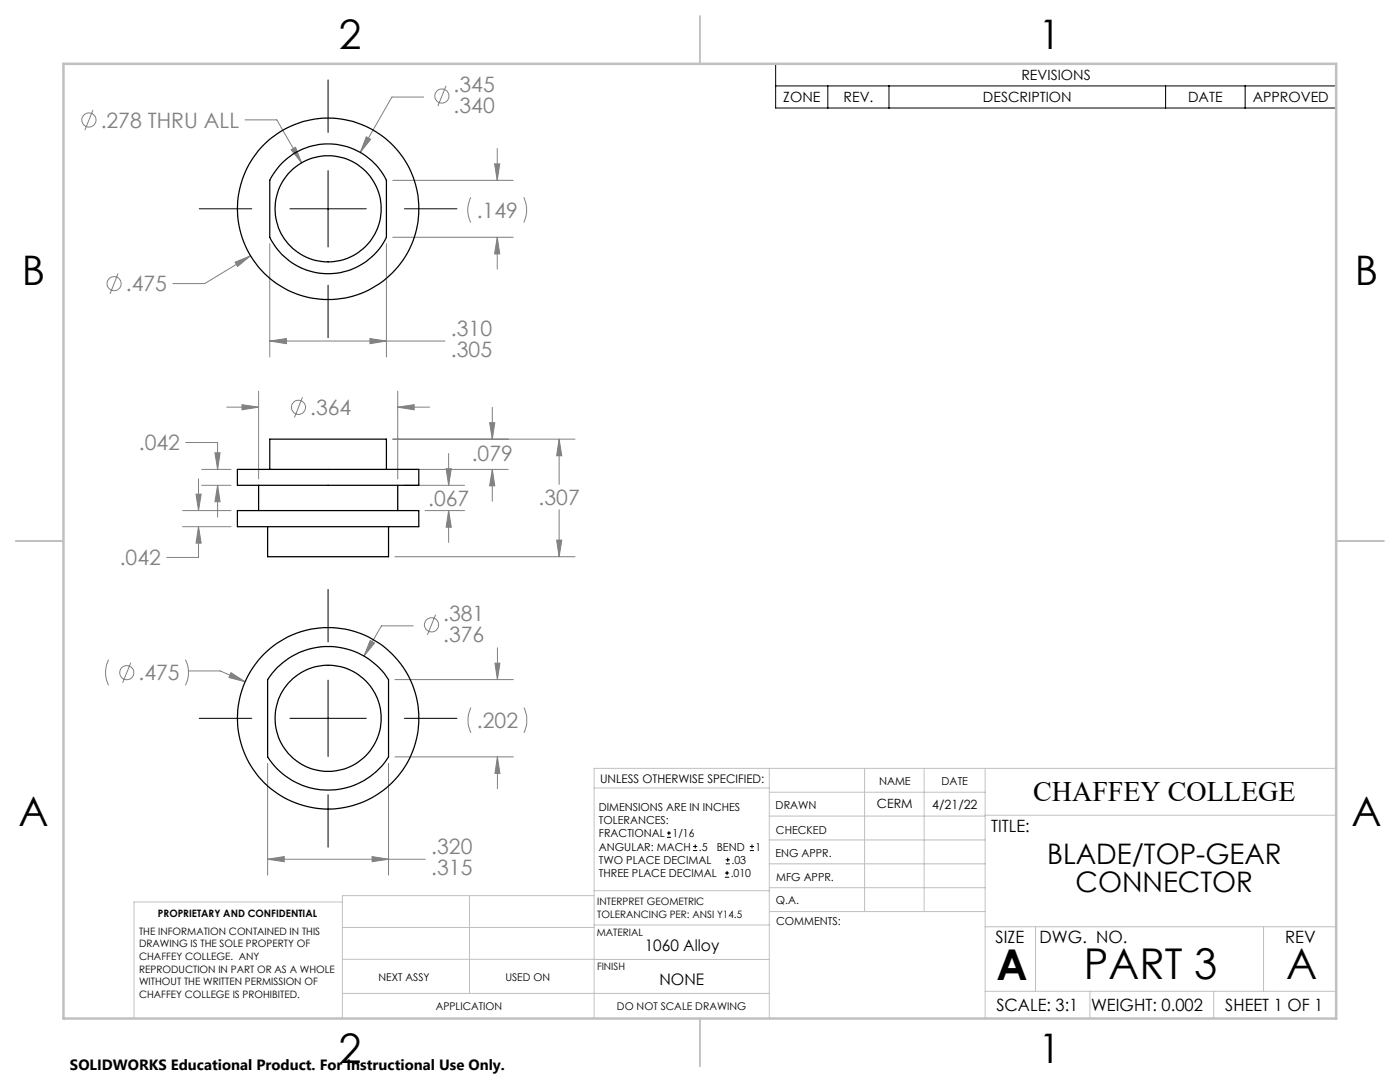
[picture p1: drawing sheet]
<svg xmlns="http://www.w3.org/2000/svg" width="279mm" height="216mm" viewBox="0 0 279 216" stroke-linecap="round" stroke-linejoin="round" font-family="sans-serif">
<g fill="none" stroke="#808080" stroke-width=".2">
<path d="M84.6 19.4h-6.4l-6.3 11M89 17.1l-1.6 4.1M18.6 21.9l-1.7 4.1M48.9 23.9h6.3l5 8.6M58.1 29.9l.9-.5 1.2 3.1zM73.1 27.3l.9 .5-2.1 2.6zM78.4 36h24M93.9 39.4a5.6 5.6 0 0 0 0 5M98.7 32.7h1l-.5 3.3zM99.2 29.6v6.4M104.5 39.4a5.9 5.9 0 0 1 0 5M23.6 54.6l-1.6 4"/>
<path d="M46.9 52.3l3.1-1.3-2.6 2.2zM50 51l-9.1 5.6h-6.4M53.8 48.6v22.6M77.1 48.6v22.6M78.4 47.3h24M99.2 47.3v6.4M99.2 47.3l.5 3.4h-1zM51.6 78.1v17.5M53.8 68.1l3.3-.5v1zM53.8 68.1h35M60.4 79.3l-1.6 4M73.8 67.6l3.3 .5-3.3 .5z"/>
<path d="M79.4 78.1v17.5M37.1 88.3h6.3v5.4M39.1 98.6h1l-.5 3.3zM39.6 95.5v6.4M40.3 93.7h5.8M40.3 96.8h5.8M42.9 90.3h1l-.5 3.4zM43.4 96.8v6.4M43.4 96.8l.5 3.3h-1zM45.3 81.2h6.3M48.3 80.8l3.3 .4-3.3 .6zM78.4 87.6h36.4"/>
<path d="M78.4 93.7h23M79.4 81.2h6.3M79.4 81.2l3.3-.4v1zM80.6 96.8h12.1M89 93.5h1.1l-.6 3.3zM89.5 90.5v6.3M97.7 84.3h1l-.5 3.3zM98.2 81.3v6.3M98.2 93.7v6.3M98.2 93.7l.5 3.2h-1zM111.6 87.6v9.1M111.6 87.6l.5 3.3h-1z"/>
<path d="M36.4 101.9h9.7M36.4 105.1h9.7M39.6 105.1v6.1h-6.3M39.6 105.1l.5 3.3h-1zM78.8 111.1h36M84.8 101.9h7.9M89.5 101.9v6.3M89.5 101.9l.6 3.3h-1.1zM111.1 107.8h1l-.5 3.3zM111.6 101.7v9.4M21.7 131.6a5.7 5.7 0 0 0 0 5.1M26.1 132.2l-1.6 4"/>
<path d="M37 131.6a5.7 5.7 0 0 1 0 5.1M37.6 133.9h6.4l4.9 2.1M46.1 134.2l2.8 1.8-3.2-.8zM73.9 127.8l.9 .5-2.2 2.6zM78.8 135.6h23.6M82.5 124.9h-6.4l-3.5 6M86.9 122.7l-1.6 4M98.8 132.3h1l-.5 3.3zM99.3 129.3v6.3M53.4 152.3v22.3M77.5 152.3v22.3M78.8 151h23.6"/>
<path d="M94 141.2a5.9 5.9 0 0 0 0 5M99.3 151v6.4M99.3 151l.5 3.3h-1zM104.6 141.2a5.9 5.9 0 0 1 0 5M53.4 171.4h31.5M53.4 171.4l3.3-.5v1zM74.3 170.9l3.2 .5-3.2 .5z"/>
<circle cx="88.2" cy="19.2" r="1.41"/>
<circle cx="17.7" cy="24" r="1.42"/>
<circle cx="22.8" cy="56.6" r="1.41"/>
<circle cx="59.6" cy="81.3" r="1.42"/>
<circle cx="25.3" cy="134.2" r="1.41"/>
<circle cx="86.1" cy="124.7" r="1.41"/>
</g>
<g fill="none" stroke="#000" stroke-width=".2">
<path d="M65.5 15.9v10.5M154.8 12.7h111.9v8.9h-111.9zM154.8 17.1h111.9M165.2 17.1v4.5M177.4 17.1v4.5M232.6 17.1v4.5M248.5 17.1v4.5M65.5 34v15.3M39.8 41.7h10.4M57.9 41.7h15.2M65.5 56.9v10.5M80.7 41.7h10.5"/>
<path d="M65.5 117.6v10.5M65.5 135.7v15.3M39.8 143.3h10.4M57.9 143.3h15.2M65.5 158.6v10.5M80.7 143.3h10.5M133.1 167.1h.8M133.1 166.2h.8M133.5 165.8v.9M138.3 169.7h.8M138.3 168.9h.8M138.7 168.5v.8"/>
<path d="M144.7 175h.8M144.7 174.2h.8M144.8 172.4h.9M144.8 171.6h.9M145.1 173.8v.8M145.2 171.1v.9M149.6 169.7h.9M149.6 168.9h.9M150.1 168.5v.8"/>
</g>
<g fill="none" stroke="#c0c0c0" stroke-width=".2">
<path d="M118.6 157.2h34.9M153.5 153.3v49.9M153.5 158.1h43.1M172.5 153.3v28.6M184.4 153.3v28.6M196.6 153.3v49.9M266.7 153.3h-148.1v49.9M68.3 180h-41.6v23.2M93.7 178.7v19.5M118.6 178.7h-50.3v24.5M118.6 177.7h35M153.5 167.6h43.1"/>
<path d="M153.5 162.8h43.1M153.5 172.4h43.1M153.5 177.1h43.1M196.6 162.7h70.1M68.3 198.2h85.2M68.3 191.4l85.2 .1M68.3 185.1h50.3M118.6 184.6h35M153.6 181.9h43M196.6 197.8h70.1M196.6 184.9h70.1M206.7 184.9v12.9"/>
<path d="M217.5 197.8v5.4M242.2 197.8v5.4M252.2 184.9v12.9"/>
</g>
<path d="M139.7 3.2v9.5M3.1 107.9h9.6M266.7 107.9h9.5M139.7 203.2v9.6" fill="none" stroke="#c0c0c0" stroke-width=".25"/>
<path d="M12.7 12.7h254v190.5h-254z" fill="none" stroke="#c0c0c0" stroke-width=".5"/>
<path d="M97.7 84.3h1l-.5 3.3zM98.2 93.7l.5 3.2h-1zM89.5 101.9l.6 3.3h-1.1zM89 93.5h1.1l-.6 3.3zM39.1 98.6h1l-.5 3.3zM39.6 105.1l.5 3.3h-1zM42.9 90.3h1l-.5 3.4zM43.4 96.8l.5 3.3h-1zM48.3 80.8l3.3 .4-3.3 .6zM79.4 81.2l3.3-.4v1zM111.6 87.6l.5 3.3h-1zM111.1 107.8h1l-.5 3.3zM46.9 52.3l.5 .9 2.6-2.2zM73.1 27.3l-1.2 3.1 2.1-2.6zM73.8 67.6l3.3 .5-3.3 .5zM53.8 68.1l3.3-.5v1zM58.1 29.9l2.1 2.6-1.2-3.1zM99.2 47.3l.5 3.4h-1zM98.7 32.7h1l-.5 3.3zM73.9 127.8l-1.3 3.1 2.2-2.6zM74.3 170.9l3.2 .5-3.2 .5zM53.4 171.4l3.3-.5v1zM99.3 151l.5 3.3h-1zM98.8 132.3h1l-.5 3.3zM46.1 134.2l-.4 1 3.2 .8z" fill="#808080"/>
<g fill="none" stroke="#000" stroke-width=".25">
<path d="M56.3 32.6a12.9 12.9 0 0 1 20.8 3.4v11.3a13 13 0 0 1-11.6 7.3 13 13 0 0 1-11.7-7.3v-11.3l1.1-1.8zM47.4 93.7h36.2v3.1h-36.2zM51.6 96.8v5.1M53.8 93.7v-6.1h23.3v6.1M79.4 96.8v5.1M47.4 101.9h36.2v3.2h-36.2zM53.4 105.1v6h24.1v-6M55.3 133.2a14.3 14.3 0 0 1 22.2 2.4v15.4a14.3 14.3 0 0 1-24.1 0v-15.4z"/>
<circle cx="65.5" cy="41.7" r="10.6"/>
<circle cx="65.5" cy="41.7" r="18.1"/>
<circle cx="65.5" cy="143.3" r="10.6"/>
<circle cx="65.5" cy="143.3" r="18.1"/>
</g>
<g font-size="8.5">
<text x="198.9" y="195.5">A</text>
<text x="216.3" y="195.4">PART 3</text>
<text x="256.7" y="195.4">A</text>
</g>
<g font-size="8.1">
<text x="67.6" y="9.7">2</text>
<text x="207.3" y="9.7">1</text>
<text x="4.4" y="57">B</text>
<text x="270.4" y="57">B</text>
<text x="3.7" y="164.9">A</text>
<text x="269.7" y="164.9">A</text>
<text x="67.6" y="212.2">2</text>
<text x="207.3" y="212.2">1</text>
</g>
<g font-size="5.6">
<text x="206.2" y="159.8">CHAFFEY COLLEGE</text>
<text x="209" y="172.3">BLADE/TOP-GEAR</text>
<text x="214.7" y="178">CONNECTOR</text>
</g>
<g font-size="4.2" fill="#808080">
<text x="90.5" y="18.4">.345</text>
<text x="90.5" y="22.5">.340</text>
<text x="20.1" y="25.5">.278 THRU ALL</text>
<text x="95.1" y="43.5">.149</text>
<text x="25.1" y="58.1">.475</text>
<text x="90" y="67.1">.310</text>
<text x="90" y="71.2">.305</text>
<text x="61.9" y="82.8">.364</text>
<text x="27.7" y="89.9">.042</text>
<text x="94.1" y="92">.079</text>
<text x="85.5" y="101">.067</text>
<text x="107.5" y="100.8">.307</text>
<text x="23.9" y="112.8">.042</text>
<text x="88.5" y="123.9">.381</text>
<text x="88.5" y="128">.376</text>
<text x="27.7" y="135.8">.475</text>
<text x="95.2" y="145.3">.202</text>
<text x="86.1" y="170.5">.320</text>
<text x="86.1" y="174.6">.315</text>
</g>
<g font-size="3.4">
<text x="197.8" y="166">TITLE:</text>
<text x="198.7" y="188.1">SIZE</text>
<text x="207.5" y="188.1">DWG. NO.</text>
<text x="256.5" y="188.2">REV</text>
<text x="198.8" y="201.7">SCALE: 3:1</text>
<text x="217.7" y="201.8">WEIGHT: 0.002</text>
<text x="244.5" y="201.7">SHEET 1 OF 1</text>
</g>
<g font-size="3.2">
<text x="128.7" y="189.8">1060 Alloy</text>
<text x="131.6" y="196.6">NONE</text>
</g>
<text font-size="3" x="14" y="213.5">SOLIDWORKS Educational Product. For Instructional Use Only.</text>
<g font-size="2.8">
<text x="203.8" y="16">REVISIONS</text>
<text x="156.3" y="20.4">ZONE</text>
<text x="168.3" y="20.4">REV.</text>
<text x="196.2" y="20.4">DESCRIPTION</text>
<text x="237.1" y="20.4">DATE</text>
<text x="250" y="20.4">APPROVED</text>
</g>
<g font-size="2.5">
<text x="175" y="161.3">CERM</text>
<text x="186.1" y="161.4">4/21/22</text>
</g>
<text font-size="2.4" x="119.8" y="156.2">UNLESS OTHERWISE SPECIFIED:</text>
<g font-size="2.2">
<text x="119.5" y="161.8">DIMENSIONS ARE IN INCHES</text>
<text x="154.8" y="161.4">DRAWN</text>
<text x="175.4" y="156.6">NAME</text>
<text x="187.9" y="156.7">DATE</text>
<text x="119.5" y="164.4">TOLERANCES:</text>
<text x="119.5" y="167.1">FRACTIONAL</text>
<text x="134.2" y="167.1">1/16</text>
<text x="154.9" y="166.3">CHECKED</text>
<text x="119.5" y="172.4">TWO PLACE DECIMAL</text>
<text x="119.5" y="169.7">ANGULAR: MACH</text>
<text x="139.5" y="169.7">.5</text>
<text x="143" y="169.7">BEND</text>
<text x="146" y="172.4">.03</text>
<text x="150.8" y="169.7">1</text>
<text x="154.8" y="171">ENG APPR.</text>
<text x="119.5" y="175">THREE PLACE DECIMAL</text>
<text x="145.8" y="175">.010</text>
<text x="154.9" y="175.7">MFG APPR.</text>
<text x="154.9" y="180.4">Q.A.</text>
<text x="154.9" y="184.6">COMMENTS:</text>
</g>
<g font-size="2.1">
<text x="75.5" y="195.7">NEXT ASSY</text>
<text x="100.9" y="195.7">USED ON</text>
<text x="86.9" y="201.5">APPLICATION</text>
<text x="123.1" y="201.6">DO NOT SCALE DRAWING</text>
</g>
<g font-size="2">
<text x="31.5" y="182.9">PROPRIETARY AND CONFIDENTIAL</text>
<text x="119.2" y="180.6">INTERPRET GEOMETRIC</text>
<text x="119.2" y="183.1">TOLERANCING PER: ANSI Y14.5</text>
<text x="27.8" y="186.5">THE INFORMATION CONTAINED IN THIS</text>
<text x="27.8" y="189">DRAWING IS THE SOLE PROPERTY OF</text>
<text x="27.8" y="191.6">CHAFFEY COLLEGE. ANY</text>
<text x="119.1" y="186.7">MATERIAL</text>
<text x="27.8" y="194.1">REPRODUCTION IN PART OR AS A WHOLE</text>
<text x="27.8" y="196.6">WITHOUT THE WRITTEN PERMISSION OF</text>
<text x="119.1" y="193.5">FINISH</text>
<text x="27.8" y="199.1">CHAFFEY COLLEGE IS PROHIBITED.</text>
</g>
</svg>
